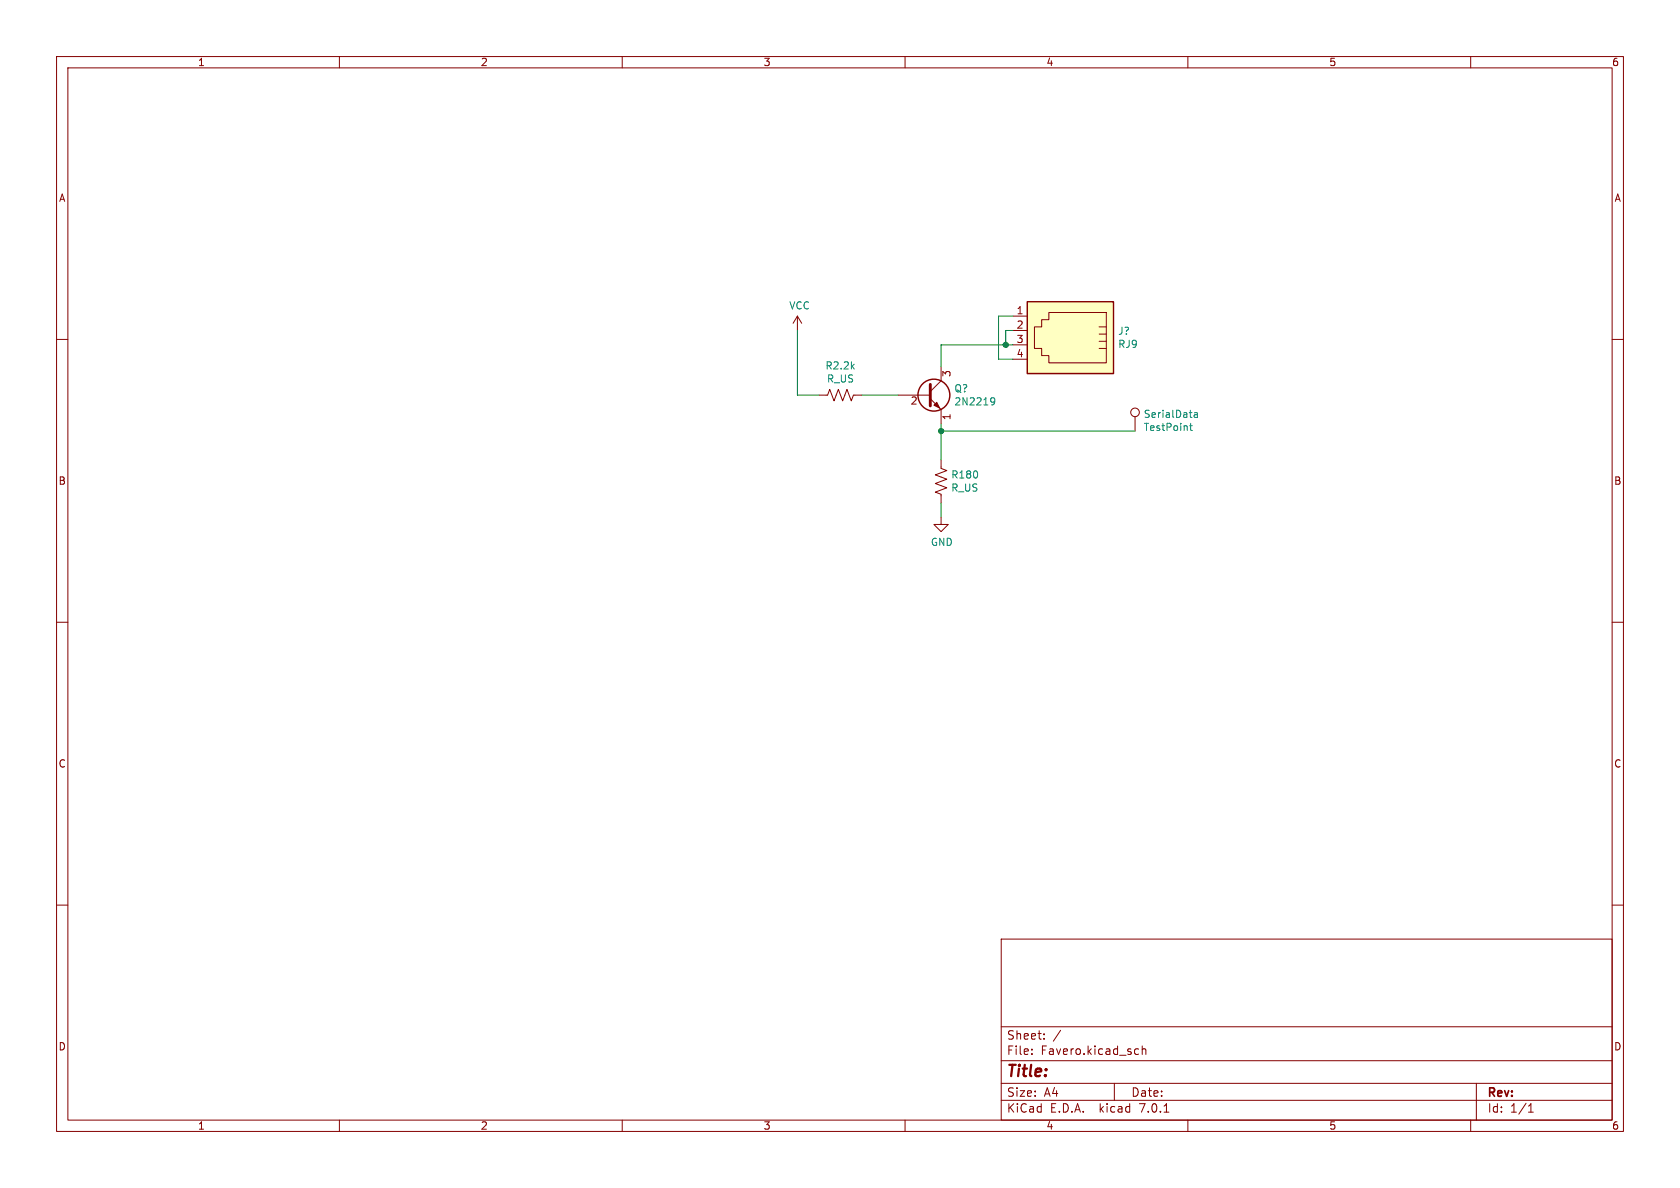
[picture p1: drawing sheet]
<svg xmlns="http://www.w3.org/2000/svg" width="297mm" height="210mm" viewBox="0 0 297 210" stroke-linecap="round" stroke-linejoin="round" font-family="sans-serif">
<g fill="none" stroke="#840000" stroke-width=".18">
<path d="M10 10h277v190h-277zM12 12h273v186h-273zM60 10v2M110 10v2M160 10v2M210 10v2M260 10v2M10 60h2M141 55.9l-.8 1.3M141 55.9v2.5M141 55.9l.7 1.3M179.1 55.9h2.5"/>
<path d="M179.1 58.4h2.5M182.9 57.8h1.2v-1.3h1.3v-1.3h10.2v8.9h-10.2v-1.2h-1.3v-1.3h-1.2zM194.3 57.8h1.3M194.3 59.1h1.3M285 60h2M144.8 69.9h1.5l.4-1.1 .7 2.1 .8-2.1 .8 2.1 .7-2.1 .8 2.1 .4-1h1.5M158.7 69.9h5.8M164.5 70.5l1.9 1.9v2.5M166.4 64.8v2.5l-1.9 1.9M179.1 61h2.5M179.1 63.5h2.5M194.3 60.3h1.3"/>
<path d="M194.3 61.6h1.3M200.7 73.7v2.5M166.4 81.3v1.5l1 .4-2 .7 2 .8-2 .8 2 .7-2 .8 1 .4v1.5M166.4 91.4v1.3h1.2l-1.2 1.3-1.3-1.3h1.3M10 110h2M285 110h2M10 160h2M285 160h2M177 166h108v32h-108zM60 198v2M110 198v2M160 198v2"/>
<path d="M177 194.5h108M177 191.5h108M177 187.5h108M177 181.5h108M182.4 186.3v.1M182.4 185.5v.1M184.6 183.6v.1M184.6 182.8v.1M197 191.5v3M200.9 185.4l.4 .1M201.3 186.3l-.4 .1M201.9 185.5l.2-.1 .4 .1 .1 .9"/>
<path d="M201.9 184.9v1.5M205.8 196.6h.8M210 198v2M260 198v2M261 191.5v6.5M270.2 196.6h.9M270.2 195.5l.4-.4v1.5"/>
<circle cx="200.7" cy="72.9" r=".76"/>
</g>
<path d="M164.5 67.9v3.9" fill="none" stroke="#840000" stroke-width=".51"/>
<path d="M165.1 71.6l.5-.5 .5 1z" fill="#840000" stroke="#840000" stroke-width=".18"/>
<g fill="none" stroke="#840000" stroke-width=".25">
<path d="M181.6 53.3h15.2v12.7h-15.2z"/>
<circle cx="165.1" cy="69.8" r="2.82"/>
</g>
<path d="M175.4 70.3l.4 .1a.84 .84 0 0 1-.3 1.2h-.2M175.9 70.9l-.3 .2h-.2M210.3 75.3h.5M210.5 74.8v1.1l.3 .2M211.2 73h.4l.1 .8M211.7 73.2l-.4 .1-.2 .2 .2 .3 .4-.1" fill="none" stroke="#008484" stroke-width=".18"/>
<path d="M181.6 53.3h15.2v12.7h-15.2z" fill="#ffffc2" stroke="#ffffc2" stroke-width=".18"/>
<path d="M141 58.4v11.5h3.8M179.1 58.4h-1.3v2.6M179.1 55.9h-2.6v7.6h2.6M152.4 69.9h6.3M166.4 74.9v6.4M166.4 76.2h34.3M179.1 61h-12.7v3.8M166.4 88.9v2.5" fill="none" stroke="#008400" stroke-width=".18"/>
<g fill="#008400" stroke="#008400" stroke-width=".18">
<circle cx="177.8" cy="61" r=".46"/>
<circle cx="166.4" cy="76.2" r=".46"/>
</g>
<text font-size="2.8" fill="#840000" x="178" y="190.8">Title:</text>
<g font-size="2.1" fill="#840000">
<text x="178" y="183.9">Sheet:</text>
<text x="186.2" y="183.9">/</text>
<text x="178" y="186.6">File:</text>
<text x="184" y="186.6">Favero.kicad_sch</text>
<text x="178" y="196.8">KiCad</text>
<text x="178" y="194">Size:</text>
<text x="184.6" y="194">A4</text>
<text x="185.7" y="196.8">E.D.A.</text>
<text x="194.4" y="196.8">kicad</text>
<text x="200" y="194">Date:</text>
<text x="201.5" y="196.8">7.0.1</text>
<text x="263" y="194.2">Rev:</text>
<text x="263" y="196.8">Id:</text>
<text x="267" y="196.8">1/1</text>
</g>
<g font-size="1.8" fill="#840000">
<text x="35" y="11.8">1</text>
<text x="85" y="11.8">2</text>
<text x="135" y="11.8">3</text>
<text x="185" y="11.8">4</text>
<text x="235" y="11.8">5</text>
<text x="285" y="11.8">6</text>
<text x="10.4" y="35.8">A</text>
<text x="285.4" y="35.8">A</text>
<text x="179.7" y="55.6">1</text>
<text x="179.7" y="58.2">2</text>
<text x="179.7" y="60.7">3</text>
<text x="179.7" y="63.2">4</text>
<text x="160.9" y="71.8">2</text>
<text x="168.3" y="66.7" transform="rotate(-90 168.3 66.7)">3</text>
<text x="168.3" y="74.3" transform="rotate(-90 168.3 74.3)">1</text>
<text x="10.3" y="85.8">B</text>
<text x="285.3" y="85.8">B</text>
<text x="10.3" y="135.8">C</text>
<text x="285.3" y="135.8">C</text>
<text x="10.3" y="185.8">D</text>
<text x="285.3" y="185.8">D</text>
<text x="35" y="199.8">1</text>
<text x="85" y="199.8">2</text>
<text x="135" y="199.8">3</text>
<text x="185" y="199.8">4</text>
<text x="235" y="199.8">5</text>
<text x="285" y="199.8">6</text>
</g>
<g font-size="1.8" fill="#008484">
<text x="139.5" y="54.9">VCC</text>
<text x="197.6" y="59.3">J?</text>
<text x="145.9" y="65.5">R2.2k</text>
<text x="197.6" y="61.7">RJ9</text>
<text x="146.1" y="67.8">R_US</text>
<text x="168.7" y="69.5">Q?</text>
<text x="168.7" y="71.8">2N2219</text>
<text x="202.1" y="74">SerialData</text>
<text x="202.1" y="76.3">TestPoint</text>
<text x="168.1" y="84.7">R180</text>
<text x="168.1" y="87.1">R_US</text>
<text x="164.5" y="96.7">GND</text>
</g>
</svg>
